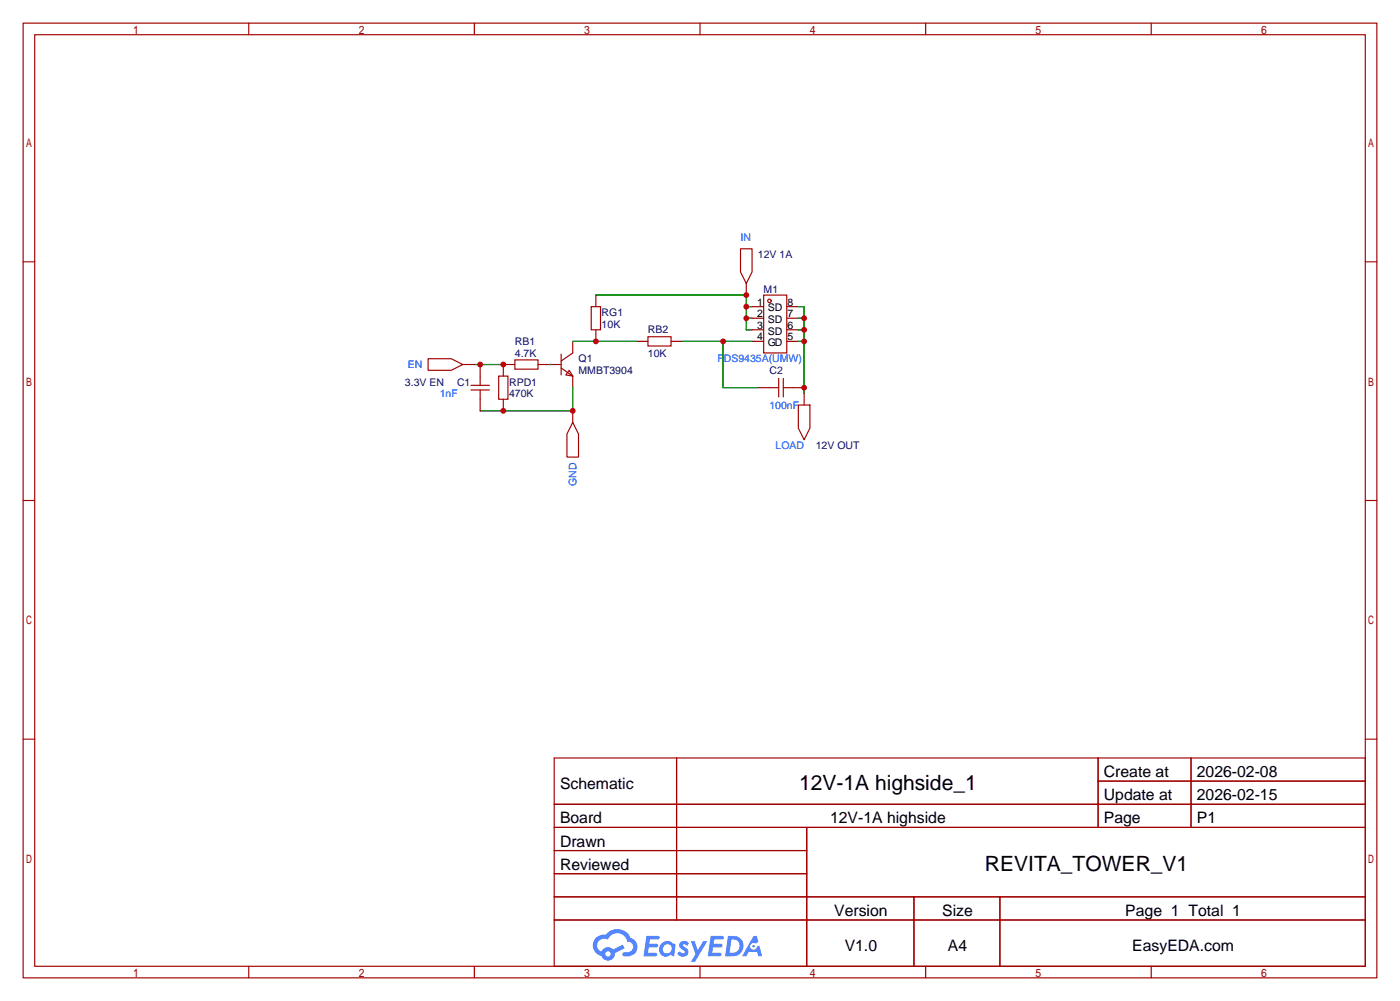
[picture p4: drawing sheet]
<svg xmlns="http://www.w3.org/2000/svg" width="307mm" height="220mm" viewBox="0 0 307 220" stroke-linecap="round" stroke-linejoin="round" font-family="sans-serif">
<g fill="none" stroke="#a10000" stroke-width=".25">
<path d="M5.1 5.1h297.2v209.5h-297.2zM7.6 7.6h292.1v204.5h-292.1zM54.6 5.1v2.5M104.1 5.1v2.5M153.7 5.1v2.5M203.2 5.1v2.5M252.7 5.1v2.5M5.1 57.5h2.5M299.7 57.5h2.6M5.1 109.9h2.5M299.7 109.9h2.6M5.1 162.2h2.5"/>
<path d="M121.7 166.4h178v45.7h-178zM121.7 176.5h178M148.5 166.4v35.5M241.1 166.4v15.2M241.1 171.4h58.6M261.5 166.4v15.2M299.7 162.2h2.6M121.7 181.6h178M121.7 186.7h55.4M121.7 196.8h178M121.7 191.8h55.4M177.1 181.6v30.5"/>
<path d="M200.6 196.8v15.3M219.5 196.8v15.3M54.6 212.1v2.5M104.1 212.1v2.5M121.7 201.9h178M153.7 212.1v2.5M203.2 212.1v2.5M252.7 212.1v2.5"/>
</g>
<g fill="#5487ff">
<path d="M149.4 206.8a1.3 1.3 0 0 1 1.8 .3l-.4 .6a.54 .54 0 0 0-.9-.3l.2 .3a1.28 1.28 0 0 1 .7 2 1.53 1.53 0 0 1-2.1-.3l.5-.6 .8 .4a.31 .31 0 0 0 .3-.2 .31 .31 0 0 0-.3-.4 1.12 1.12 0 0 1-.6-1.8z"/>
<path d="M151.7 206.6h.8l.7 2 1.2-2h.9l-2.7 4.5h-.9l1-1.6z"/>
<path d="M141.9 205.4h2.3a.46 .46 0 0 1 .5 .1 .46 .46 0 0 1 .1 .5l-.4 .2h-1.7l-.2 .9h1.7a.4 .4 0 0 1 .3 .5 .4 .4 0 0 1-.4 .3h-1.7l-.1 1.2h1.3a.46 .46 0 0 1 .5 .1 .46 .46 0 0 1 .1 .5l-.3 .2h-2.6z"/>
<path d="M156 205.4h2.3a.47 .47 0 0 1 .5 .1 .47 .47 0 0 1 .1 .5l-.4 .2h-1.7l-.1 .9h1.6a.4 .4 0 0 1 .3 .5 .4 .4 0 0 1-.4 .3h-1.7l-.1 1.2h1.3a.46 .46 0 0 1 .5 .1 .46 .46 0 0 1 .2 .5l-.4 .2h-2.6z"/>
<path d="M165.4 205.4h.7l.4 1.4-.6 .3a.75 .75 0 0 0-1.2 .3 .75 .75 0 0 0 .5 1.1 .75 .75 0 0 0 1-.7l.5-.3 .6 2.4h-.8l-.3-1h-1.8l-.6 1h-.9z"/>
<path d="M159.8 205.4l-.6 4.5h1.4a2.27 2.27 0 0 0 2.6-2.3 2.27 2.27 0 0 0-2.7-2.2zM160.6 206.2a1.5 1.5 0 0 1 1.8 1.5 1.5 1.5 0 0 1-2 1.4h-.2z"/>
<path d="M145.2 207.1a1.6 1.6 0 0 0-.3 2.2 1.6 1.6 0 0 0 2.3 .2l.8 .4 .3-2.5-.2-.2-.4-.1a1.58 1.58 0 0 0-2.5 0zM145.8 207.6a.98 .98 0 0 1 1.6 .4 .98 .98 0 0 1-1 1.3 .94 .94 0 0 1-.9-.7 .94 .94 0 0 1 .3-1z"/>
<path d="M130.9 205.8a2.37 2.37 0 0 0 1.1 4 1.54 1.54 0 0 0 1.8 1 1.54 1.54 0 0 0 1.2-1.6l2.2-1.1-.5-.7-2.1 1a1.57 1.57 0 0 0-2.6 .5 1.5 1.5 0 0 1-.7-2.1 1.5 1.5 0 0 1 2.2-.5 2.23 2.23 0 0 1 2.2-1.5 2.23 2.23 0 0 1 2 1.9 1.16 1.16 0 0 1 1.3 1.1 1.16 1.16 0 0 1-1.1 1.2h-.7a.47 .47 0 0 0-.6 .4 .47 .47 0 0 0 .5 .5 2.17 2.17 0 0 0 2.5-.9 2.17 2.17 0 0 0-.4-2.7l-.8-.4a3.2 3.2 0 0 0-5.4-.8l-1.1 .1zM132.9 209.4a.6 .6 0 0 1 1.2 0 .6 .6 0 0 1-1.2 0z"/>
<circle cx="165.4" cy="207.7" r=".28"/>
</g>
<g fill="none" stroke="#a10000" stroke-width=".25">
<path d="M162.6 54.6h2.5v5.1l-1.3 2.5-1.2-2.5zM94 78.7h5.1l2.5 1.3-2.5 1.3h-5.1zM113 79h5.1v2h-5.1zM123.2 77.7v4.6M125.7 74.9v2.6l-2.5 1.7M129.8 67.3h2v5.1h-2zM130.8 64.8v2.5M130.8 72.4v2.5M139.7 74.9h2.5M142.2 73.9h5.1v2h-5.1zM147.3 74.9h2.6M163.8 62.2v2.6"/>
<path d="M165.1 67.3h2.5M165.1 69.8h2.5M165.1 72.4h2.5M165.1 74.9h2.5M167.6 64.8h5.1v12.7h-5.1zM172.7 67.3h2.6M172.7 69.8h2.6M172.7 72.4h2.6M172.7 74.9h2.6M101.6 80h2.5M103.4 84.6h4M103.4 85.6h4"/>
<path d="M105.4 80v4.6M105.4 85.6v4.6M109.5 82.5h2v5.1h-2zM110.5 87.6v2.6M113 80h-2.5v2.5M118.1 80h5.1M123.2 80.8l2.5 1.7M125 81.3l.7 1.2-1.5-.2zM125.7 92.7l1.3 2.5v5.1h-2.5v-5.1zM125.7 82.5v2.6M125.7 90.2v2.5M166.4 85.1h4.5"/>
<path d="M170.9 83.1v4M172 85.1h4.5M172 83.1v4M175.3 88.9h2.5v5.1l-1.3 2.5-1.2-2.5zM176.5 86.4v2.5"/>
<circle cx="168.9" cy="66" r=".38"/>
</g>
<g fill="none" stroke="#008700" stroke-width=".25">
<path d="M125.7 74.9h14M130.8 64.8h33v7.6h1.3M149.9 74.9h15.2M158.7 74.9v10.2h7.7M163.8 67.3h1.3M163.8 69.8h1.3M175.3 67.3h1.2v19.1M175.3 69.8h1.2M175.3 72.4h1.2M175.3 74.9h1.2M104.1 80h6.4M120.6 80h.1"/>
<path d="M125.7 85.1v5.1h-20.3"/>
</g>
<g fill="#c00">
<circle cx="110.5" cy="80" r=".63"/>
<circle cx="105.4" cy="80" r=".63"/>
<circle cx="125.7" cy="90.2" r=".63"/>
<circle cx="110.5" cy="90.2" r=".63"/>
<circle cx="163.8" cy="64.8" r=".63"/>
<circle cx="163.8" cy="67.3" r=".63"/>
<circle cx="163.8" cy="69.8" r=".63"/>
<circle cx="176.5" cy="74.9" r=".63"/>
<circle cx="176.5" cy="72.4" r=".63"/>
<circle cx="176.5" cy="69.8" r=".63"/>
<circle cx="176.5" cy="85.1" r=".63"/>
<circle cx="158.8" cy="74.9" r=".63"/>
<circle cx="130.8" cy="74.9" r=".63"/>
</g>
<g font-size="4.6">
<text x="175.4" y="173.5">12V-1A highside_1</text>
<text x="216.2" y="191.3">REVITA_TOWER_V1</text>
</g>
<g font-size="3.5">
<text x="122.9" y="173.1">Schematic</text>
<text x="242.3" y="170.6">Create at</text>
<text x="262.7" y="170.6">2026-02-08</text>
<text x="242.3" y="175.7">Update at</text>
<text x="262.7" y="175.7">2026-02-15</text>
<text x="122.9" y="180.7">Board</text>
<text x="122.9" y="185.8">Drawn</text>
<text x="182.2" y="180.7">12V-1A highside</text>
<text x="242.3" y="180.7">Page</text>
<text x="262.7" y="180.7">P1</text>
<text x="122.9" y="190.9">Reviewed</text>
<text x="183.1" y="201.1">Version</text>
<text x="206.8" y="201.1">Size</text>
<text x="247" y="201.1">Page 1 Total 1</text>
<text x="185.4" y="208.7">V1.0</text>
<text x="208.1" y="208.7">A4</text>
<text x="248.6" y="208.7">EasyEDA.com</text>
</g>
<g font-size="2.3" fill="#00f">
<text x="162.6" y="52.9">IN</text>
<text x="89.5" y="80.8">EN</text>
<text x="157.5" y="79.5">FDS9435A(UMW)</text>
<text x="96.5" y="87.2">1nF</text>
<text x="168.9" y="89.7">100nF</text>
<text x="170.2" y="98.6">LOAD</text>
<text x="126.5" y="106.7" transform="rotate(-90 126.5 106.7)">GND</text>
</g>
<g font-size="2.3" fill="#000080">
<text x="166.4" y="56.7">12V 1A</text>
<text x="167.6" y="64.3">M1</text>
<text x="132.1" y="69.4">RG1</text>
<text x="132.1" y="71.9">10K</text>
<text x="113" y="75.7">RB1</text>
<text x="142.2" y="73.2">RB2</text>
<text x="113" y="78.3">4.7K</text>
<text x="127" y="79.5">Q1</text>
<text x="127" y="82.1">MMBT3904</text>
<text x="142.2" y="78.3">10K</text>
<text x="168.9" y="82.1">C2</text>
<text x="88.9" y="84.6">3.3V EN</text>
<text x="100.3" y="84.6">C1</text>
<text x="111.8" y="84.6">RPD1</text>
<text x="111.8" y="87.2">470K</text>
<text x="179.1" y="98.6">12V OUT</text>
</g>
<g font-size="2.3">
<text x="166.2" y="67.1">1</text>
<text x="166.2" y="69.6">2</text>
<text x="168.6" y="68.4">SD</text>
<text x="168.6" y="70.9">SD</text>
<text x="172.8" y="69.6">7</text>
<text x="172.8" y="67.1">8</text>
<text x="166.2" y="72.2">3</text>
<text x="166.2" y="74.7">4</text>
<text x="168.6" y="73.4">SD</text>
<text x="168.6" y="76">GD</text>
<text x="172.8" y="74.7">5</text>
<text x="172.8" y="72.2">6</text>
</g>
</svg>
